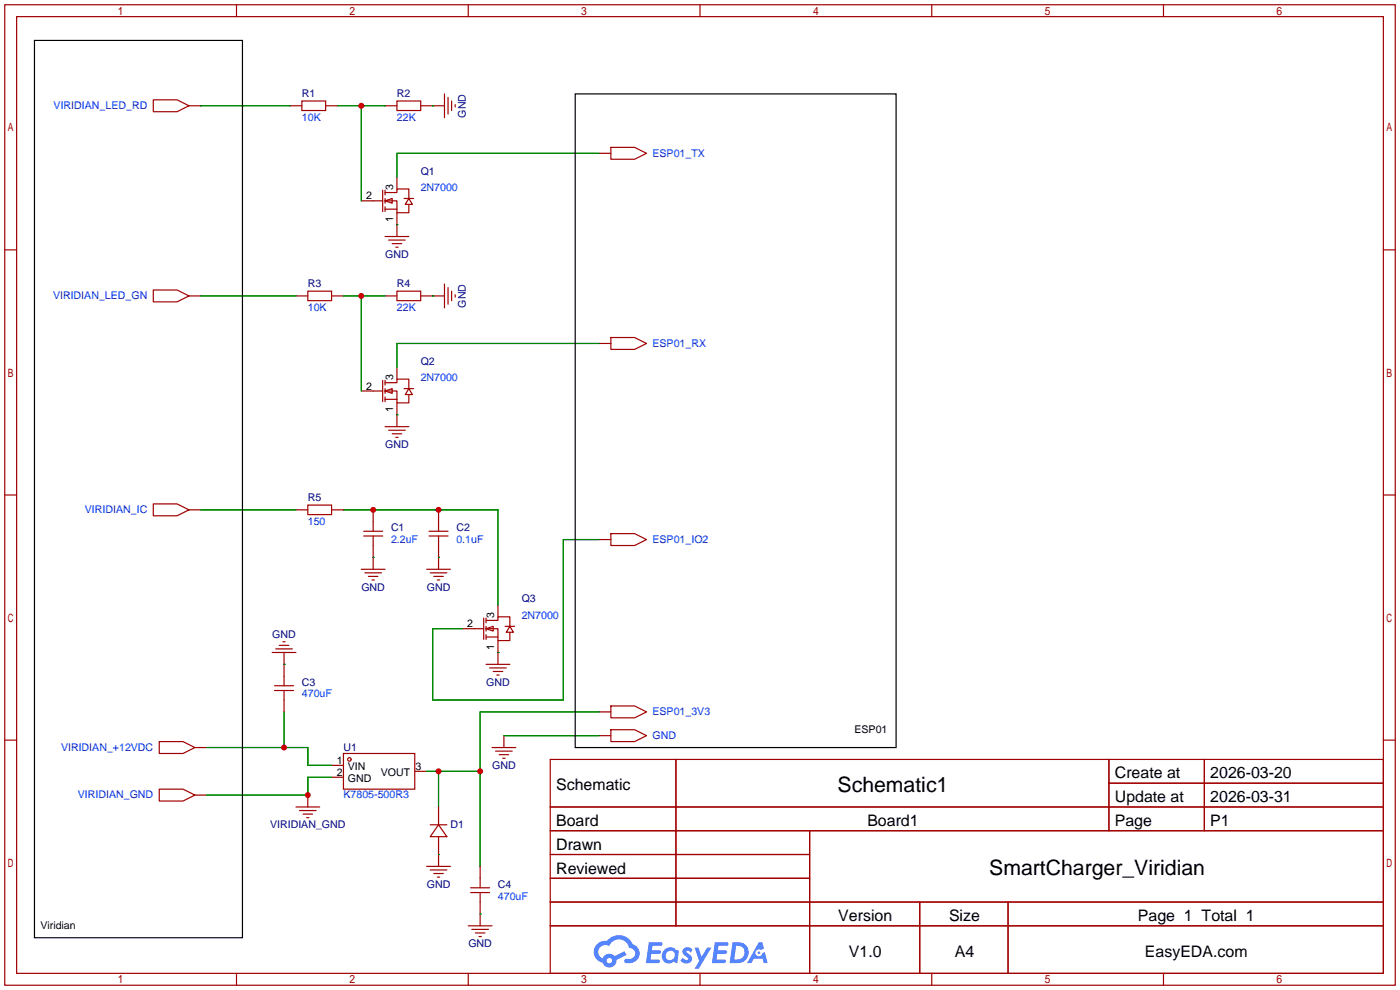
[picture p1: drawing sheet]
<svg xmlns="http://www.w3.org/2000/svg" width="299mm" height="212mm" viewBox="0 0 299 212" stroke-linecap="round" stroke-linejoin="round" font-family="sans-serif">
<g fill="none" stroke="#a10000" stroke-width=".25">
<path d="M1 1h297.2v209.6h-297.2zM3.6 3.6h292.1v204.4h-292.1zM50.5 1v2.6M100.1 1v2.6M149.6 1v2.6M199.1 1v2.6M248.7 1v2.6M1 53.4h2.6M295.7 53.4h2.5M1 105.8h2.6M295.7 105.8h2.5M1 158.2h2.6"/>
<path d="M295.7 158.2h2.5M117.6 162.3h178.1v45.7h-178.1zM117.6 172.5h178.1M117.6 177.5h178.1M144.5 162.3v35.6M173 177.5v30.5M237 162.3v15.2M237 167.4h58.7M257.4 162.3v15.2M117.6 182.6h55.4M117.6 192.8h178.1M117.6 187.7h55.4"/>
<path d="M117.6 197.9h178.1M196.6 192.8v15.2M215.4 192.8v15.2M50.5 208v2.6M100.1 208v2.6M149.6 208v2.6M199.1 208v2.6M248.7 208v2.6"/>
</g>
<g fill="#5487ff">
<path d="M146.2 202.7a1.3 1.3 0 0 1 1.8 .3l-.4 .6a.54 .54 0 0 0-.9-.2l.1 .2a1.28 1.28 0 0 1 .8 2 1.53 1.53 0 0 1-2.2-.3l.5-.6 .8 .5a.31 .31 0 0 0 .4-.3 .31 .31 0 0 0-.3-.4 1.12 1.12 0 0 1-.6-1.8z"/>
<path d="M148.5 202.5h.8l.7 2 1.1-2h1l-2.8 4.6h-.9l1-1.7z"/>
<path d="M138.7 201.4h1.6a1.31 1.31 0 0 1 1.3 .2 .4 .4 0 0 1-.4 .5l-1.8 .1-.1 .9h1.7a.4 .4 0 0 1 .3 .4 .4 .4 0 0 1-.4 .4h-1.7l-.2 1.2h1.4a.46 .46 0 0 1 .5 0 .46 .46 0 0 1 .1 .5l-.3 .2h-2.7z"/>
<path d="M152.8 201.4h1.6a1.32 1.32 0 0 1 1.3 .2 .39 .39 0 0 1-.4 .5l-1.7 .1-.2 .9h1.7a.4 .4 0 0 1 .3 .4 .4 .4 0 0 1-.4 .4h-1.7l-.2 1.2h1.4a.46 .46 0 0 1 .5 0 .46 .46 0 0 1 .1 .5l-.3 .2h-2.7z"/>
<path d="M162.2 201.4h.7l.4 1.3-.7 .4a.75 .75 0 0 0-1.1 .3 .75 .75 0 0 0 .5 1 .75 .75 0 0 0 .9-.7l.6-.2 .6 2.3h-.9l-.2-.9h-1.9l-.5 .9h-.9z"/>
<path d="M156.6 201.4l-.7 4.4h1.5a2.27 2.27 0 0 0 2.6-2.2 2.27 2.27 0 0 0-2.7-2.2zM157.3 202.1a1.5 1.5 0 0 1 1.8 1.6 1.5 1.5 0 0 1-1.9 1.4h-.3z"/>
<path d="M142 203a1.6 1.6 0 0 0-.3 2.3 1.6 1.6 0 0 0 2.3 .2l.8 .3 .3-2.4-.2-.3-.4-.1a1.58 1.58 0 0 0-2.5 0zM142.6 203.5a.98 .98 0 0 1 1.6 .4 .98 .98 0 0 1-1.1 1.3 .94 .94 0 0 1-.8-.7 .94 .94 0 0 1 .3-1z"/>
<path d="M127.6 201.8a2.37 2.37 0 0 0 1.2 4 1.54 1.54 0 0 0 1.7 1 1.54 1.54 0 0 0 1.3-1.6l2.1-1.1-.4-.8-2.1 1a1.57 1.57 0 0 0-2.6 .5 1.5 1.5 0 0 1-.7-2.1 1.5 1.5 0 0 1 2.1-.5 2.23 2.23 0 0 1 2.3-1.4 2.23 2.23 0 0 1 2 1.8 1.16 1.16 0 0 1 1.3 1.1 1.16 1.16 0 0 1-1.1 1.2h-.7a.47 .47 0 0 0-.6 .4 .47 .47 0 0 0 .4 .5 2.17 2.17 0 0 0 2.6-.9 2.17 2.17 0 0 0-.4-2.7l-.8-.4a3.2 3.2 0 0 0-5.4-.7l-1.2 .1zM129.7 205.3a.58 .58 0 0 1 1.1 0 .58 .58 0 0 1-1.1 0z"/>
<circle cx="162.2" cy="203.6" r=".28"/>
</g>
<g fill="none" stroke="#a10000" stroke-width=".25">
<path d="M32.8 21.3h5l2.6 1.3-2.6 1.3h-5zM40.4 22.6h2.5M62 22.6h2.5M64.5 21.6h5.1v2h-5.1zM69.6 22.6h2.5M82.3 22.6h2.5M84.8 21.6h5.1v2h-5.1zM84.8 37.8v2.6M89.9 22.6h5.1M95 20.1v5M95.8 20.8v3.6M96.5 21.6v2"/>
<path d="M97.3 22.4v.5M128 32.8h2.6M130.6 31.5h5l2.6 1.3-2.6 1.2h-5zM77.2 42.9h4.6M81.8 40.6v4.6M82.3 42.9l1.5-.5v1zM82.3 41.1h2.5v-.7h2.6v2M82.3 42.9h2.5v2.6h2.6v-1.8M82.3 44.7h2.5M82.3 40.6v1.1M82.3 42.4v1M82.3 44.2v1"/>
<path d="M82.3 50.5h5.1M83.1 51.3h3.5M83.8 52.1h2.1M84.6 52.8h.5M84.8 45.5v5M86.4 42.4h2M87.4 42.4l.7 1.3h-1.5zM32.8 62h5l2.6 1.2-2.6 1.3h-5zM40.4 63.2h2.5M63.2 63.2h2.6M65.8 62.2h5.1v2.1h-5.1zM70.9 63.2h2.5"/>
<path d="M82.3 63.2h2.5M84.8 62.2h5.1v2.1h-5.1zM84.8 78.5v2.5M89.9 63.2h5.1M95 60.7v5.1M95.8 61.5v3.5M96.5 62.2v2.1M97.3 63v.5M128 73.4h2.6M130.6 72.1h5l2.6 1.3-2.6 1.3h-5zM77.2 83.6h4.6M81.8 81.3v4.6"/>
<path d="M82.3 83.6l1.5-.5v1zM82.3 81.8h2.5v-.8h2.6v2.1M82.3 83.6h2.5v2.5h2.6v-1.8M82.3 81.3v1M82.3 83.1v1M82.3 84.8v1.1M82.3 85.3h2.5M82.3 91.2h5.1M83.1 91.9h3.5M83.8 92.7h2.1M84.6 93.5h.5M84.8 86.1v5.1"/>
<path d="M86.4 83.1h2M87.4 83.1l.7 1.2h-1.5zM32.8 107.7h5l2.6 1.3-2.6 1.2h-5zM40.4 109h2.5M63.2 109h2.6M65.8 107.9h5.1v2.1h-5.1zM70.9 109h2.5M77.7 113.5h4.1M77.7 114.6h4.1M79.8 109v4.5M79.8 114.6v7.1M91.7 113.5h4.1"/>
<path d="M91.7 114.6h4.1M93.7 109v4.5M93.7 114.6v7.1M128 115.3h2.6M130.6 114h5l2.6 1.3-2.6 1.3h-5zM58.2 139.4h5M58.9 138.7h3.6M59.7 137.9h2M60.5 137.2h.5M60.7 139.4v7.2M77.2 121.7h5.1M78 122.4h3.5"/>
<path d="M78.7 123.2h2.1M79.5 124h.5M91.2 121.7h5.1M91.9 122.4h3.6M92.7 123.2h2M93.5 124h.5M98.8 134.4h4.6M103.4 132.1v4.6M103.9 134.4l1.5-.5v1zM103.9 132.6h2.5v-.8h2.6v2.1M103.9 134.4h2.5v2.5h2.6v-1.8M103.9 136.1h2.5"/>
<path d="M103.9 132.1v1M103.9 133.9v1M103.9 135.6v1.1M106.4 129.3v2.5M106.4 136.9v5.1M107.9 133.9h2.1M109 133.9l.7 1.2h-1.5zM34 158.5h5.1l2.6 1.3-2.6 1.2h-5.1zM41.7 159.8h2.5M58.7 146.6h4M58.7 147.6h4M60.7 147.6v4.5"/>
<path d="M103.9 142h5.1M104.6 142.7h3.6M105.2 159.8h5M105.4 143.5h2M106.2 144.3h.5M107.7 157.2v2.6M128 152.1h2.6M128 157.2h2.6M130.6 150.9h5l2.6 1.2-2.6 1.3h-5zM130.6 156h5l2.6 1.2-2.6 1.3h-5zM34 168.7h5.1l2.6 1.2-2.6 1.3h-5.1zM41.7 169.9h2.5"/>
<path d="M63.2 172.5h5.1M64 173.2h3.6M64.8 174h2M65.5 174.8h.5M65.8 169.9v2.6M70.9 163.6h2.5M70.9 166.1h2.5M73.4 161h15.2v7.7h-15.2zM88.6 164.8h2.6M91.9 176.3h3.6M93.7 176.3l1.8 2.5h-3.6zM93.7 172.5v3.8"/>
<path d="M93.7 178.8v6.4M105.9 160.5h3.6M106.7 161.3h2M107.4 162.1h.5M91.2 185.2h5.1M91.9 185.9h3.6M92.7 186.7h2M93.5 187.5h.5M100.1 197.9h5.1M100.6 189.7h4M100.6 190.8h4M100.8 198.6h3.6"/>
<path d="M101.6 199.4h2M102.6 185.2v4.5M102.6 190.8v7.1M102.4 200.2h.5"/>
<circle cx="74.7" cy="162.3" r=".38"/>
</g>
<g fill="none" stroke="#008700" stroke-width=".25">
<path d="M42.9 22.6h19.1M72.1 22.6h10.2M77.2 22.6v20.3M92.5 22.6h.1M128 32.8h-43.2v5M84.8 48h.1M42.9 63.2h20.3M73.4 63.2h8.9M77.2 63.2v20.4M92.5 63.2h.1M128 73.4h-43.2v5.1M84.8 88.6h.1"/>
<path d="M42.9 109h20.3M73.4 109h33v20.3M79.8 119.1h.1M93.7 119.1h.1M128 115.3h-7.6v34.3h-27.9v-15.2h6.3M106.4 139.4h.1M44.2 159.8h21.6v3.8h5.1M60.7 142h.1M60.7 152.1v7.7M107.7 157.2h20.3M128 152.1h-25.4v33.1M70.9 166.1h-5.1v3.8h-21.6"/>
<path d="M91.2 164.8h11.4M93.7 164.8v7.7M93.7 182.6h.1M102.6 195.3h.1"/>
</g>
<path d="M7.4 8.6h44.4v191.8h-44.4zM122.9 20.1h68.6v139.7h-68.6z" fill="none" stroke="#000" stroke-width=".25"/>
<g fill="#c00">
<circle cx="77.2" cy="22.6" r=".63"/>
<circle cx="77.2" cy="63.2" r=".63"/>
<circle cx="60.7" cy="159.8" r=".63"/>
<circle cx="65.8" cy="169.9" r=".63"/>
<circle cx="79.8" cy="109" r=".63"/>
<circle cx="93.7" cy="109" r=".63"/>
<circle cx="102.6" cy="164.8" r=".63"/>
<circle cx="93.7" cy="164.8" r=".63"/>
</g>
<g font-size="4.5">
<text x="179" y="169.2">Schematic1</text>
<text x="211.4" y="187">SmartCharger_Viridian</text>
</g>
<g font-size="3.4">
<text x="238.3" y="166.4">Create at</text>
<text x="258.7" y="166.4">2026-03-20</text>
<text x="118.9" y="168.9">Schematic</text>
<text x="238.3" y="171.4">Update at</text>
<text x="258.7" y="171.4">2026-03-31</text>
<text x="118.9" y="176.5">Board</text>
<text x="185.4" y="176.5">Board1</text>
<text x="238.3" y="176.5">Page</text>
<text x="258.7" y="176.5">P1</text>
<text x="118.9" y="181.6">Drawn</text>
<text x="118.9" y="186.7">Reviewed</text>
<text x="179.2" y="196.8">Version</text>
<text x="202.8" y="196.8">Size</text>
<text x="243.2" y="196.8">Page 1 Total 1</text>
<text x="181.4" y="204.5">V1.0</text>
<text x="204.1" y="204.5">A4</text>
<text x="244.7" y="204.5">EasyEDA.com</text>
</g>
<g font-size="2.3" fill="#00f">
<text x="11.5" y="23.3">VIRIDIAN_LED_RD</text>
<text x="64.5" y="25.9">10K</text>
<text x="84.8" y="25.9">22K</text>
<text x="139.4" y="33.5">ESP01_TX</text>
<text x="89.9" y="40.9">2N7000</text>
<text x="11.3" y="64">VIRIDIAN_LED_GN</text>
<text x="65.8" y="66.5">10K</text>
<text x="84.8" y="66.5">22K</text>
<text x="139.4" y="74.1">ESP01_RX</text>
<text x="89.9" y="81.5">2N7000</text>
<text x="18.1" y="109.7">VIRIDIAN_IC</text>
<text x="65.8" y="112.2">150</text>
<text x="83.6" y="116">2.2uF</text>
<text x="97.5" y="116">0.1uF</text>
<text x="139.4" y="116">ESP01_IO2</text>
<text x="111.5" y="132.3">2N7000</text>
<text x="64.5" y="149.1">470uF</text>
<text x="139.4" y="152.9">ESP01_3V3</text>
<text x="13" y="160.5">VIRIDIAN_+12VDC</text>
<text x="139.4" y="158">GND</text>
<text x="16.6" y="170.7">VIRIDIAN_GND</text>
<text x="73.4" y="170.7">K7805-500R3</text>
<text x="106.4" y="192.2">470uF</text>
</g>
<g font-size="2.3" fill="#000080">
<text x="64.5" y="20.8">R1</text>
<text x="84.8" y="20.8">R2</text>
<text x="99.5" y="25.1" transform="rotate(-90 99.5 25.1)">GND</text>
<text x="89.9" y="37.3">Q1</text>
<text x="82.3" y="55.1">GND</text>
<text x="65.8" y="61.4">R3</text>
<text x="84.8" y="61.4">R4</text>
<text x="99.5" y="65.8" transform="rotate(-90 99.5 65.8)">GND</text>
<text x="89.9" y="77.9">Q2</text>
<text x="82.3" y="95.7">GND</text>
<text x="65.8" y="107.2">R5</text>
<text x="83.6" y="113.5">C1</text>
<text x="97.5" y="113.5">C2</text>
<text x="77.2" y="126.2">GND</text>
<text x="91.2" y="126.2">GND</text>
<text x="111.5" y="128.7">Q3</text>
<text x="58.2" y="136.4">GND</text>
<text x="64.5" y="146.5">C3</text>
<text x="103.9" y="146.5">GND</text>
<text x="73.4" y="160.5">U1</text>
<text x="105.2" y="164.3">GND</text>
<text x="57.7" y="177">VIRIDIAN_GND</text>
<text x="96.3" y="177">D1</text>
<text x="91.2" y="189.7">GND</text>
<text x="106.4" y="189.7">C4</text>
<text x="100.1" y="202.4">GND</text>
</g>
<g font-size="2.3">
<text x="84" y="40.6" transform="rotate(-90 84 40.6)">3</text>
<text x="78.2" y="42.6">2</text>
<text x="84" y="47.5" transform="rotate(-90 84 47.5)">1</text>
<text x="78.2" y="83.3">2</text>
<text x="84" y="81.3" transform="rotate(-90 84 81.3)">3</text>
<text x="84" y="88.1" transform="rotate(-90 84 88.1)">1</text>
<text x="99.8" y="134.1">2</text>
<text x="105.6" y="132.1" transform="rotate(-90 105.6 132.1)">3</text>
<text x="105.6" y="138.9" transform="rotate(-90 105.6 138.9)">1</text>
<text x="182.6" y="156.7">ESP01</text>
<text x="72" y="163.3">1</text>
<text x="72" y="165.8">2</text>
<text x="74.3" y="164.5">VIN</text>
<text x="74.3" y="167.1">GND</text>
<text x="81.4" y="165.8">VOUT</text>
<text x="88.8" y="164.5">3</text>
<text x="8.6" y="198.6">Viridian</text>
</g>
</svg>
